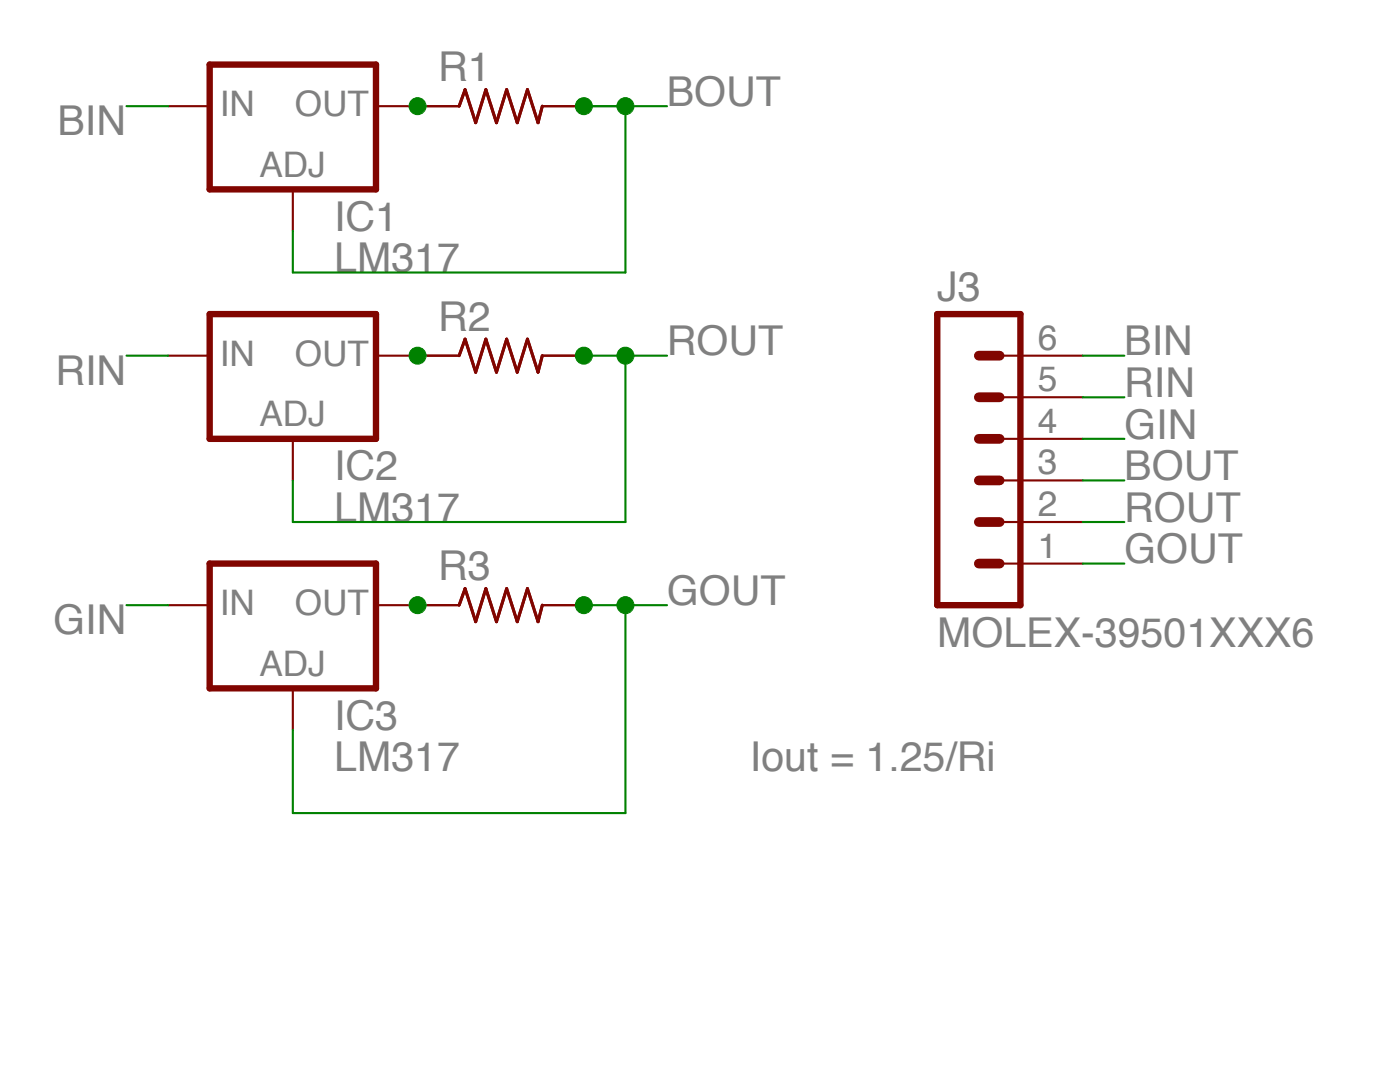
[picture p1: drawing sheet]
<svg xmlns="http://www.w3.org/2000/svg" width="279mm" height="216mm" viewBox="0 0 279 216" stroke-linecap="round" stroke-linejoin="round" font-family="sans-serif">
<path d="M41.8 12.9h33.2v24.9h-33.2zM41.8 62.7h33.2v24.9h-33.2zM187 62.7h16.6v58.1h-16.6zM41.8 112.5h33.2v24.9h-33.2z" fill="none" stroke="#810500" stroke-width="1.3"/>
<g fill="none" stroke="#810500" stroke-width=".42">
<path d="M33.5 21.2h8.3M58.4 37.8v8.3M75 21.2h16.6M108.2 21.2h8.3M33.5 71h8.3M75 71h16.6M108.2 71h8.3M199.5 71h16.6M199.5 79.3h16.6M58.4 87.6v8.3M199.5 95.9h16.6M199.5 87.6h16.6"/>
<path d="M199.5 112.5h16.6M199.5 104.2h16.6M33.5 120.8h8.3M58.4 137.4v8.2M75 120.8h16.6M108.2 120.8h8.3"/>
</g>
<path d="M91.6 21.2l1.2-3.3 2.1 6.6 2.1-6.6 2.1 6.6 2-6.6 2.1 6.6 2.1-6.6 2.1 6.6 .8-3.3M91.6 71l1.2-3.3 2.1 6.6 2.1-6.6 2.1 6.6 2-6.6 2.1 6.6 2.1-6.6 2.1 6.6 .8-3.3M91.6 120.8l1.2-3.3 2.1 6.6 2.1-6.6 2.1 6.6 2-6.6 2.1 6.6 2.1-6.6 2.1 6.6 .8-3.3" fill="none" stroke="#810500" stroke-width=".59"/>
<path d="M195.3 79.3h4.2M195.3 71h4.2M195.3 95.9h4.2M195.3 87.6h4.2M195.3 104.2h4.2M195.3 112.5h4.2" fill="none" stroke="#810500" stroke-width="1.9"/>
<path d="M25.3 71h8.2M116.5 71h8.3v33.2h-66.4v-8.3M216.1 79.3h8.3" fill="none" stroke="#008100" stroke-width=".42"/>
<circle cx="124.8" cy="71" r="1.69" fill="#008100"/>
<circle cx="124.8" cy="71" r="1.69" fill="none" stroke="#008100" stroke-width=".2"/>
<path d="M124.8 71h8.3" fill="none" stroke="#008100" stroke-width=".42"/>
<circle cx="116.5" cy="71" r="1.69" fill="#008100"/>
<circle cx="116.5" cy="71" r="1.69" fill="none" stroke="#008100" stroke-width=".2"/>
<path d="M25.3 21.2h8.2M116.5 21.2h8.3v33.2h-66.4v-8.3M216.1 71h8.3M216.1 87.6h8.3M216.1 104.2h8.3M25.3 120.8h8.2" fill="none" stroke="#008100" stroke-width=".42"/>
<circle cx="124.8" cy="21.2" r="1.69" fill="#008100"/>
<circle cx="124.8" cy="21.2" r="1.69" fill="none" stroke="#008100" stroke-width=".2"/>
<path d="M124.8 21.2h8.3" fill="none" stroke="#008100" stroke-width=".42"/>
<circle cx="116.5" cy="21.2" r="1.69" fill="#008100"/>
<circle cx="116.5" cy="21.2" r="1.69" fill="none" stroke="#008100" stroke-width=".2"/>
<path d="M216.1 95.9h8.3M116.5 120.8h8.3v41.4h-66.4v-16.6" fill="none" stroke="#008100" stroke-width=".42"/>
<circle cx="124.8" cy="120.7" r="1.69" fill="#008100"/>
<circle cx="124.8" cy="120.8" r="1.69" fill="none" stroke="#008100" stroke-width=".2"/>
<path d="M124.8 120.8h8.3" fill="none" stroke="#008100" stroke-width=".42"/>
<circle cx="116.5" cy="120.7" r="1.69" fill="#008100"/>
<circle cx="116.5" cy="120.8" r="1.69" fill="none" stroke="#008100" stroke-width=".2"/>
<path d="M216.1 112.5h8.3" fill="none" stroke="#008100" stroke-width=".42"/>
<circle cx="83.3" cy="71" r="1.69" fill="#008100"/>
<circle cx="83.3" cy="71" r="1.69" fill="none" stroke="#008100" stroke-width=".2"/>
<circle cx="83.3" cy="21.2" r="1.69" fill="#008100"/>
<circle cx="83.3" cy="21.2" r="1.69" fill="none" stroke="#008100" stroke-width=".2"/>
<circle cx="83.3" cy="120.7" r="1.69" fill="#008100"/>
<circle cx="83.3" cy="120.8" r="1.69" fill="none" stroke="#008100" stroke-width=".2"/>
<g font-size="8.2" fill="#808080">
<text x="87.4" y="16.3">R1</text>
<text x="133.1" y="21.2">BOUT</text>
<text x="11.5" y="27">BIN</text>
<text x="66.7" y="46">IC1</text>
<text x="66.7" y="54.3">LM317</text>
<text x="187" y="60.1">J3</text>
<text x="87.4" y="66">R2</text>
<text x="133.1" y="70.9">ROUT</text>
<text x="224.4" y="70.9">BIN</text>
<text x="11.1" y="76.8">RIN</text>
<text x="224.4" y="79.2">RIN</text>
<text x="224.4" y="87.5">GIN</text>
<text x="66.7" y="95.8">IC2</text>
<text x="224.4" y="95.8">BOUT</text>
<text x="66.7" y="104.1">LM317</text>
<text x="224.4" y="104.1">ROUT</text>
<text x="224.4" y="112.4">GOUT</text>
<text x="87.4" y="115.8">R3</text>
<text x="133.1" y="120.7">GOUT</text>
<text x="10.6" y="126.6">GIN</text>
<text x="187" y="129">MOLEX-39501XXX6</text>
<text x="66.7" y="145.6">IC3</text>
<text x="66.7" y="153.9">LM317</text>
<text x="149.7" y="153.9">Iout = 1.25/Ri</text>
</g>
<g font-size="7" fill="#808080">
<text x="43.9" y="23.2">IN</text>
<text x="58.8" y="23.2">OUT</text>
<text x="51.8" y="35.3">ADJ</text>
<text x="207.1" y="69.8">6</text>
<text x="43.9" y="73">IN</text>
<text x="58.8" y="73">OUT</text>
<text x="207.1" y="78.1">5</text>
<text x="51.8" y="85">ADJ</text>
<text x="207.1" y="86.4">4</text>
<text x="207.1" y="94.7">3</text>
<text x="207.1" y="103">2</text>
<text x="207.1" y="111.3">1</text>
<text x="43.9" y="122.8">IN</text>
<text x="58.8" y="122.8">OUT</text>
<text x="51.8" y="134.8">ADJ</text>
</g>
</svg>
